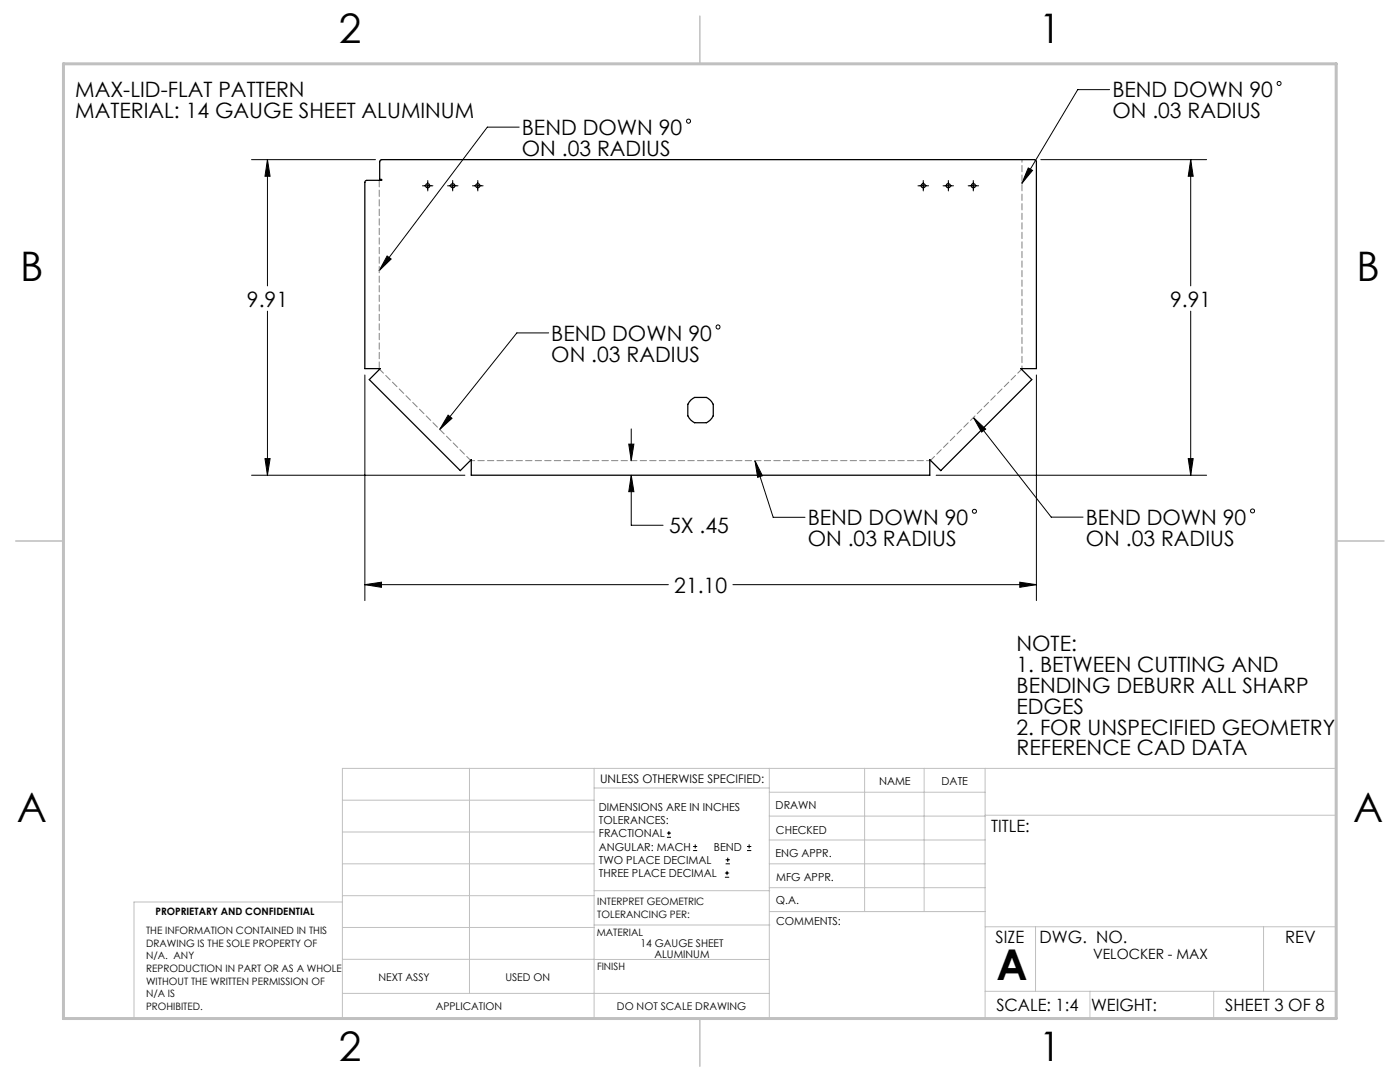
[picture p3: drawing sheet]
<svg xmlns="http://www.w3.org/2000/svg" width="279mm" height="216mm" viewBox="0 0 279 216" stroke-linecap="round" stroke-linejoin="round" font-family="sans-serif">
<g fill="none" stroke="#000" stroke-width=".2">
<path d="M221.4 17.9h-6.3l-11.2 18.7M50.2 31.9h24.7M53.4 31.9l.5 3.3h-1zM53.4 31.9v25.1M84.3 37.1h2.1M85.4 36v2.1M89.3 37.1h2.1M90.3 36v2.1M94.3 37.1h2.1M95.4 36v2.1M103.6 25.4h-6.3l-21.6 28.6M183.2 37.1h2.1"/>
<path d="M184.3 36v2.1M188.2 37.1h2.1M189.3 36v2.1M193.2 37.1h2.1M194.2 36v2.1M205.2 33.5l.9 .5-2.2 2.6zM207.7 31.9h33.1M237.6 31.9l.5 3.3h-1zM237.6 31.9v25.1M77.3 51.1l.8 .6-2.4 2.3zM53.4 62.1v32.7M72.8 74.8v45"/>
<path d="M109.5 66.4h-6.3l-15.5 19.3M206.8 74.8v45M237.6 62.1v32.7M50.2 94.8h42.6M52.9 91.5h1l-.5 3.3zM89.4 82.8l.8 .7-2.5 2.2zM125.5 88.6h1l-.5 3.3zM126 94.8l.5 3.3h-1zM126 94.8v10h6.3M126 85.6v6.3M150.7 91.9l3.6 11.3h6.4M150.7 91.9l1.5 3-1 .4z"/>
<path d="M186.8 94.8h54M194.3 83.3l15.5 19.9h6.3M194.3 83.3l2.4 2.3-.8 .6zM237.1 91.5h1l-.5 3.3zM72.8 116.7l3.3-.5v1zM72.8 116.7h60.6M146.3 116.7h60.5M203.5 116.2l3.3 .5-3.3 .5zM133.1 167.1h.8M133.1 166.2h.8M133.5 165.8v.9M138.3 169.7h.8"/>
<path d="M138.3 168.9h.8M138.7 168.5v.8M144.7 175h.8M144.7 174.2h.8M144.8 172.4h.9M144.8 171.6h.9M145.1 173.8v.8M145.2 171.1v.9M149.1 169.7h.8M149.1 168.9h.8M149.5 168.5v.8"/>
<circle cx="255.3" cy="16.7" r=".39"/>
<circle cx="137.4" cy="24.2" r=".41"/>
<circle cx="143.3" cy="65.2" r=".4"/>
<circle cx="194.5" cy="102" r=".4"/>
<circle cx="250" cy="102" r=".39"/>
</g>
<path d="M75.7 73.5v-37.5" fill="none" stroke="#808080" stroke-width=".2" stroke-dasharray="1.3 .6"/>
<path d="M203.9 73.7l-18.2 18.2M93.9 91.9l-18.2-18.2" fill="none" stroke="#808080" stroke-width=".2" stroke-dasharray="1.3 .6" stroke-dashoffset=".2"/>
<path d="M185.6 91.9h-91.5" fill="none" stroke="#808080" stroke-width=".2" stroke-dasharray="1.3 .6" stroke-dashoffset=".6"/>
<path d="M204 31.9v41.6" fill="none" stroke="#808080" stroke-width=".2" stroke-dasharray="1.3 .6" stroke-dashoffset=".7"/>
<g fill="none" stroke="#c0c0c0" stroke-width=".2">
<path d="M68.3 159.7h50.3M93.7 153.3v44.9M118.6 153.3v49.9M118.6 157.2h34.9M153.5 153.3v49.9M153.5 158.1h43.1M172.5 153.3v28.6M184.4 153.3v28.6M196.6 153.3v49.9M68.3 180h-41.6v23.2h240v-49.9h-198.4v49.9M68.3 178.7h50.3M68.3 172.4h50.3"/>
<path d="M68.3 166h50.3M118.6 177.7h35M153.5 167.6h43.1M153.5 162.8h43.1M153.5 172.4h43.1M153.5 177.1h43.1M196.6 162.7h70.1M68.3 198.2h85.2M68.3 191.4l85.2 .1M68.3 185.1h50.3M118.6 184.6h35M153.6 181.9h43"/>
<path d="M196.6 197.8h70.1M196.6 184.9h70.1M206.7 184.9v12.9M217.5 197.8v5.4M242.2 197.8v5.4M252.2 184.9v12.9"/>
</g>
<path d="M139.7 3.2v9.5M3.1 107.9h9.6M266.7 107.9h9.5M139.7 203.2v9.6" fill="none" stroke="#c0c0c0" stroke-width=".3"/>
<path d="M12.7 12.7h254v190.5h-254z" fill="none" stroke="#c0c0c0" stroke-width=".6"/>
<g fill="#000">
<path d="M150.7 91.9l1.5 3-1 .4zM89.4 82.8l.8 .7-2.5 2.2zM77.3 51.1l.8 .6-2.4 2.3zM194.3 83.3l2.4 2.3-.8 .6zM205.2 33.5l.9 .5-2.2 2.6z"/>
<path d="M72.8 116.7l3.3-.5v1zM203.5 116.2l3.3 .5-3.3 .5zM237.1 91.5h1l-.5 3.3zM237.6 31.9l.5 3.3h-1zM126 94.8l.5 3.3h-1zM125.5 88.6h1l-.5 3.3zM52.9 91.5h1l-.5 3.3zM53.4 31.9l.5 3.3h-1z"/>
</g>
<g fill="none" stroke="#000" stroke-width=".25">
<path d="M76 31.9h130.6l.2 .3v41.4h-3.1l2.2 2.1-18.2 18.2-2.1-2.2v3.1h-91.5v-3.1l-2.2 2.2-18.2-18.2 2.2-2.1h-3.1v-37.3l.4-.3h3v-.2h-.4v-3.5zM137.8 79.9l.8-.6h2.4a2.8 2.8 0 0 1 1.3 1.4v2.3a2.8 2.8 0 0 1-1.3 1.3h-2.4a2.8 2.8 0 0 1-1.3-1.3v-2.3z"/>
<circle cx="85.3" cy="37.1" r=".41"/>
<circle cx="90.4" cy="37.1" r=".41"/>
<circle cx="95.4" cy="37.1" r=".41"/>
<circle cx="184.2" cy="37.1" r=".41"/>
<circle cx="189.3" cy="37.1" r=".41"/>
<circle cx="194.3" cy="37.1" r=".41"/>
</g>
<text font-size="8.5" x="198.9" y="195.5">A</text>
<g font-size="8.1">
<text x="67.6" y="8.5">2</text>
<text x="207.3" y="8.5">1</text>
<text x="4" y="56.2">B</text>
<text x="270.7" y="56.2">B</text>
<text x="3.3" y="164.1">A</text>
<text x="270" y="164.1">A</text>
<text x="67.6" y="211.7">2</text>
<text x="207.3" y="211.7">1</text>
</g>
<g font-size="4.2">
<text x="15" y="19.4">MAX-LID-FLAT PATTERN</text>
<text x="15" y="23.6">MATERIAL: 14 GAUGE SHEET ALUMINUM</text>
<text x="222" y="19.4">BEND DOWN 90</text>
<text x="222" y="23.6">ON .03 RADIUS</text>
<text x="104.1" y="27">BEND DOWN 90</text>
<text x="104.1" y="31.1">ON .03 RADIUS</text>
<text x="49.3" y="61.2">9.91</text>
<text x="233.5" y="61.2">9.91</text>
<text x="110" y="68">BEND DOWN 90</text>
<text x="110" y="72.2">ON .03 RADIUS</text>
<text x="133.5" y="106.4">5X .45</text>
<text x="161.2" y="104.8">BEND DOWN 90</text>
<text x="216.7" y="104.7">BEND DOWN 90</text>
<text x="161.2" y="109">ON .03 RADIUS</text>
<text x="216.7" y="108.9">ON .03 RADIUS</text>
<text x="134.6" y="118.3">21.10</text>
<text x="202.9" y="129.9">NOTE:</text>
<text x="202.9" y="134.1">1. BETWEEN CUTTING AND</text>
<text x="202.9" y="138.2">BENDING DEBURR ALL SHARP</text>
<text x="202.9" y="142.4">EDGES</text>
<text x="202.9" y="146.6">2. FOR UNSPECIFIED GEOMETRY</text>
<text x="202.9" y="150.7">REFERENCE CAD DATA</text>
</g>
<g font-size="3.4">
<text x="197.8" y="166">TITLE:</text>
<text x="198.7" y="188.1">SIZE</text>
<text x="207.5" y="188.1">DWG. NO.</text>
<text x="256.5" y="188.2">REV</text>
<text x="198.8" y="201.7">SCALE: 1:4</text>
<text x="217.7" y="201.8">WEIGHT:</text>
<text x="244.5" y="201.7">SHEET 3 OF 8</text>
</g>
<text font-size="2.8" x="218.2" y="191.3">VELOCKER - MAX</text>
<text font-size="2.4" x="119.8" y="156.2">UNLESS OTHERWISE SPECIFIED:</text>
<g font-size="2.2">
<text x="119.5" y="161.8">DIMENSIONS ARE IN INCHES</text>
<text x="154.8" y="161.4">DRAWN</text>
<text x="175.4" y="156.6">NAME</text>
<text x="187.9" y="156.7">DATE</text>
<text x="119.5" y="164.4">TOLERANCES:</text>
<text x="119.5" y="167.1">FRACTIONAL</text>
<text x="154.9" y="166.3">CHECKED</text>
<text x="119.5" y="169.7">ANGULAR: MACH</text>
<text x="119.5" y="172.4">TWO PLACE DECIMAL</text>
<text x="142.5" y="169.7">BEND</text>
<text x="154.8" y="171">ENG APPR.</text>
<text x="119.5" y="175">THREE PLACE DECIMAL</text>
<text x="154.9" y="175.7">MFG APPR.</text>
<text x="154.9" y="180.4">Q.A.</text>
<text x="154.9" y="184.6">COMMENTS:</text>
</g>
<g font-size="2.1">
<text x="127.8" y="189">14 GAUGE SHEET</text>
<text x="130.6" y="191.1">ALUMINUM</text>
<text x="75.5" y="195.7">NEXT ASSY</text>
<text x="100.9" y="195.7">USED ON</text>
<text x="86.9" y="201.5">APPLICATION</text>
<text x="123.1" y="201.6">DO NOT SCALE DRAWING</text>
</g>
<g font-size="2">
<text x="31" y="182.6">PROPRIETARY AND CONFIDENTIAL</text>
<text x="119.2" y="180.6">INTERPRET GEOMETRIC</text>
<text x="119.2" y="183.1">TOLERANCING PER:</text>
<text x="29.2" y="186.4">THE INFORMATION CONTAINED IN THIS</text>
<text x="29.2" y="188.9">DRAWING IS THE SOLE PROPERTY OF</text>
<text x="29.2" y="191.4">N/A. ANY</text>
<text x="119.1" y="186.7">MATERIAL</text>
<text x="29.2" y="193.9">REPRODUCTION IN PART OR AS A WHOLE</text>
<text x="29.2" y="196.5">WITHOUT THE WRITTEN PERMISSION OF</text>
<text x="119.1" y="193.5">FINISH</text>
<text x="29.2" y="199">N/A IS</text>
<text x="29.2" y="201.5">PROHIBITED.</text>
</g>
</svg>
